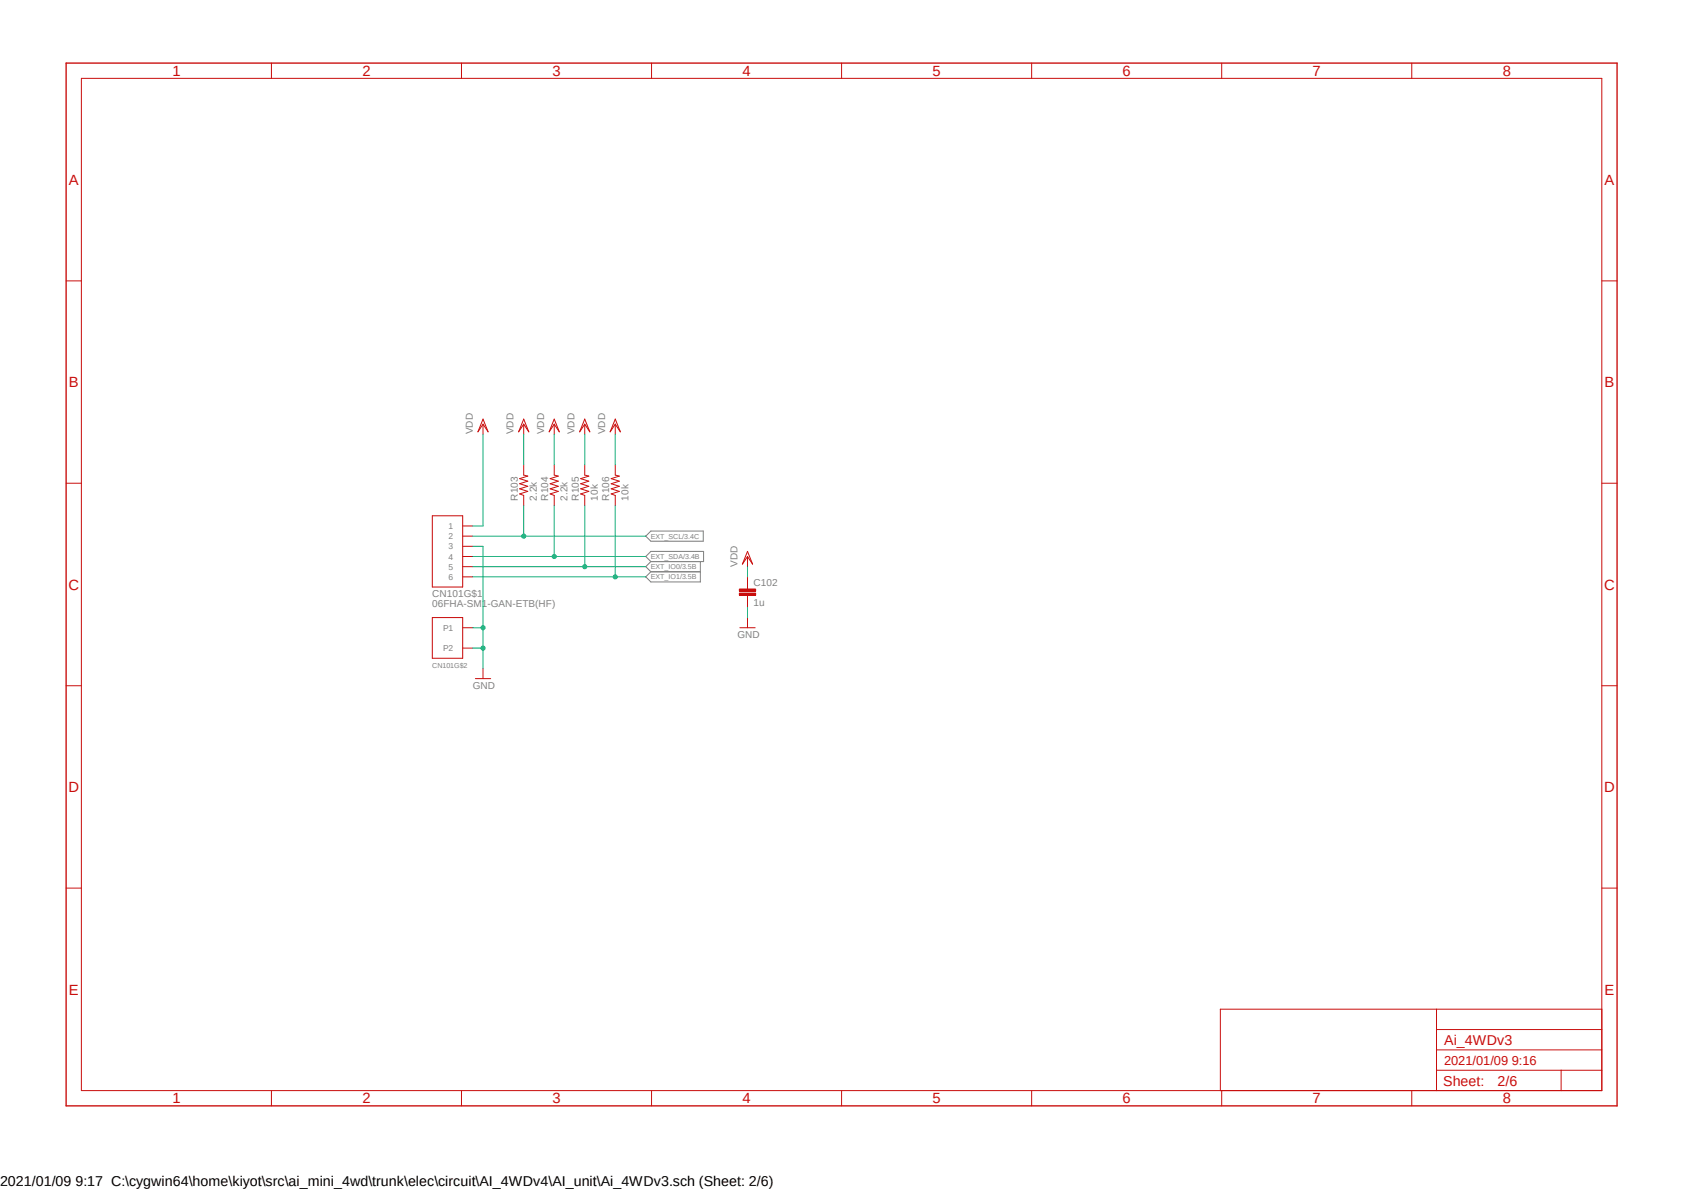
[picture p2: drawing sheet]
<svg xmlns="http://www.w3.org/2000/svg" width="420mm" height="297mm" viewBox="0 0 420 297" stroke-linecap="round" stroke-linejoin="round" font-family="sans-serif">
<path d="M16 15.4l388.2 261.2M404.2 15.4l-388.2 261.2" fill="none" stroke="#fff" stroke-width=".25"/>
<path d="M162.5 132.5h13.1v2.6h-13.1l-1.3-1.3zM162.5 137.6h13.2v2.6h-13.2l-1.3-1.3zM162.5 140.2l-1.3 1.2 1.3 1.3M162.5 142.7h12.4M174.9 140.2v5h-12.4l-1.3-1.2 1.3-1.3" fill="none" stroke="#808080" stroke-width=".25"/>
<g fill="none" stroke="#c90d0c" stroke-width=".25">
<path d="M20.3 19.6h379.7v252.6h-379.7zM67.8 15.7v3.9M115.2 15.7v3.9M162.7 15.7v3.9M210.1 15.7v3.9M257.6 15.7v3.9M305.1 15.7v3.9M352.5 15.7v3.9M16.5 70.1h3.8M400 70.1h3.8M120.6 105.9v2.5M120.6 104.6l1.3 3.2-1.3-1.9-1.3 1.9z"/>
<path d="M16.5 120.6h3.8M107.9 128.7h7.6v17.8h-7.6zM115.5 131.3h2.6M115.5 133.8h2.6M115.5 136.4h2.6M115.5 138.9h2.6M400 120.6h3.8M115.5 141.4h2.6M115.5 144h2.6M186.6 146.5v.5M186.6 148.5v.6M16.5 171.2h3.8"/>
<path d="M118.7 169.4h3.8M120.6 166.8v2.6M400 171.2h3.8M16.5 221.7h3.8M400 221.7h3.8M358.7 251.9v20.3M358.7 257h41.3M400 251.9h-95.3v20.3M67.8 272.2v3.8M115.2 272.2v3.8M162.7 272.2v3.8M210.1 272.2v3.8"/>
<path d="M257.6 272.2v3.8M305.1 272.2v3.8M352.5 272.2v3.8M358.7 267.1h41.3M358.7 262h41.3M389.8 267.1v5.1"/>
</g>
<path d="M16.5 15.7h387.3v260.3h-387.3z" fill="none" stroke="#c90d0c" stroke-width=".34"/>
<path d="M184.6 148h4.1v.5h-4.1z" fill-rule="evenodd" fill="#c90d0c"/>
<path d="M184.6 148h4.1v.5h-4.1z" fill="none" stroke="#c90d0c" stroke-width=".25"/>
<path d="M184.6 147h4.1v.5h-4.1z" fill-rule="evenodd" fill="#c90d0c"/>
<g fill="none" stroke="#c90d0c" stroke-width=".25">
<path d="M130.8 116v2.6l1 .2-2 .7 2 .6-2 .6 2 .7-2 .6 2 .6-2 .7 1 .4v2.5M130.8 105.9v2.5M130.8 104.6l1.2 3.2-1.2-1.9-1.3 1.9zM138.4 116v2.6l1 .2-2 .7 2 .6-2 .6 2 .7-2 .6 2 .6-2 .7 1 .4v2.5M138.4 105.9v2.5M138.4 104.6l1.3 3.2-1.3-1.9-1.3 1.9zM146 116v2.6l1 .2-2 .7 2 .6-2 .6 2 .7-2 .6 2 .6-2 .7 1 .4v2.5M146 105.9v2.5M146 104.6l1.3 3.2-1.3-1.9-1.3 1.9zM153.6 116v2.6l1 .2-2 .7 2 .6-2 .6 2 .7-2 .6 2 .6-2 .7 1 .4v2.5M153.6 105.9v2.5M153.6 104.6l1.3 3.2-1.3-1.9-1.2 1.9z"/>
<path d="M186.6 138.9v2.5M186.6 137.6l1.3 3.2-1.3-1.9-1.2 1.9zM107.9 154.1h7.6v10.2h-7.6zM115.5 156.7h2.6M184.6 147h4.1v.5h-4.1zM184.7 156.7h3.9M186.6 144v2.5M186.6 149.1v2.5M186.6 154.1v2.6M115.5 161.8h2.6"/>
</g>
<path d="M118.1 133.8h43.1M130.8 126.2v7.6" fill="none" stroke="#0dab76" stroke-width=".25"/>
<circle cx="130.8" cy="133.8" r=".51" fill="#0dab76"/>
<g fill="none" stroke="#0dab76" stroke-width=".25">
<path d="M118.1 138.9h43.1M138.4 126.2v12.7"/>
<circle cx="130.8" cy="133.8" r=".51"/>
</g>
<circle cx="138.4" cy="138.9" r=".51" fill="#0dab76"/>
<g fill="none" stroke="#0dab76" stroke-width=".25">
<path d="M146 126.2v15.2M118.1 141.4h43.1"/>
<circle cx="138.4" cy="138.9" r=".51"/>
</g>
<circle cx="146" cy="141.4" r=".51" fill="#0dab76"/>
<g fill="none" stroke="#0dab76" stroke-width=".25">
<path d="M153.6 126.2v17.8M118.1 144h43.1"/>
<circle cx="146" cy="141.4" r=".51"/>
</g>
<circle cx="153.6" cy="144" r=".51" fill="#0dab76"/>
<g fill="none" stroke="#0dab76" stroke-width=".25">
<path d="M118.1 136.4h2.5v30.4M118.1 156.7h2.5"/>
<circle cx="153.6" cy="144" r=".51"/>
</g>
<circle cx="120.6" cy="156.7" r=".51" fill="#0dab76"/>
<g fill="none" stroke="#0dab76" stroke-width=".25">
<path d="M118.1 161.8h2.5"/>
<circle cx="120.6" cy="156.7" r=".51"/>
</g>
<circle cx="120.6" cy="161.8" r=".51" fill="#0dab76"/>
<g fill="none" stroke="#0dab76" stroke-width=".25">
<path d="M120.6 108.4v22.9h-2.5M130.8 108.4v7.6M138.4 108.4v7.6M146 108.4v7.6M153.6 108.4v7.6M186.6 141.4v2.6M186.6 151.6v2.5"/>
<circle cx="120.6" cy="161.8" r=".51"/>
</g>
<g font-size="3.7" fill="#c90d0c">
<text x="43.1" y="19">1</text>
<text x="90.5" y="19">2</text>
<text x="137.9" y="19">3</text>
<text x="185.4" y="19">4</text>
<text x="232.8" y="19">5</text>
<text x="280.3" y="19">6</text>
<text x="327.7" y="19">7</text>
<text x="375.2" y="19">8</text>
<text x="17.2" y="46.1">A</text>
<text x="400.6" y="46.1">A</text>
<text x="17.2" y="96.6">B</text>
<text x="400.6" y="96.6">B</text>
<text x="17.1" y="147.2">C</text>
<text x="400.6" y="147.2">C</text>
<text x="17.1" y="197.7">D</text>
<text x="400.6" y="197.7">D</text>
<text x="17.2" y="248.2">E</text>
<text x="400.6" y="248.2">E</text>
<text x="43.1" y="275.4">1</text>
<text x="90.5" y="275.4">2</text>
<text x="137.9" y="275.4">3</text>
<text x="185.4" y="275.4">4</text>
<text x="232.8" y="275.4">5</text>
<text x="280.3" y="275.4">6</text>
<text x="327.7" y="275.4">7</text>
<text x="375.2" y="275.4">8</text>
</g>
<g font-size="3.6" fill="#c90d0c">
<text x="360.6" y="260.8">Ai_4WDv3</text>
<text x="360.3" y="271.1">Sheet:</text>
<text x="373.9" y="270.9">2/6</text>
</g>
<text font-size="3.6" x="0" y="296">2021/01/09 9:17 C:\cygwin64\home\kiyot\src\ai_mini_4wd\trunk\elec\circuit\AI_4WDv4\AI_unit\Ai_4WDv3.sch (Sheet: 2/6)</text>
<text font-size="3.2" fill="#c90d0c" x="360.6" y="265.8">2021/01/09 9:16</text>
<g font-size="2.5" fill="#808080">
<text x="118.1" y="108.4" transform="rotate(-90 118.1 108.4)">VDD</text>
<text x="128.2" y="108.4" transform="rotate(-90 128.2 108.4)">VDD</text>
<text x="135.8" y="108.4" transform="rotate(-90 135.8 108.4)">VDD</text>
<text x="143.5" y="108.4" transform="rotate(-90 143.5 108.4)">VDD</text>
<text x="151.1" y="108.4" transform="rotate(-90 151.1 108.4)">VDD</text>
<text x="129.3" y="124.9" transform="rotate(-90 129.3 124.9)">R103</text>
<text x="134.1" y="124.9" transform="rotate(-90 134.1 124.9)">2.2k</text>
<text x="136.9" y="124.9" transform="rotate(-90 136.9 124.9)">R104</text>
<text x="141.7" y="124.9" transform="rotate(-90 141.7 124.9)">2.2k</text>
<text x="144.5" y="124.9" transform="rotate(-90 144.5 124.9)">R105</text>
<text x="149.3" y="124.9" transform="rotate(-90 149.3 124.9)">10k</text>
<text x="152.1" y="124.9" transform="rotate(-90 152.1 124.9)">R106</text>
<text x="156.9" y="124.9" transform="rotate(-90 156.9 124.9)">10k</text>
<text x="184.1" y="141.4" transform="rotate(-90 184.1 141.4)">VDD</text>
<text x="108" y="149.1">CN101G$1</text>
<text x="188.2" y="146.1">C102</text>
<text x="108" y="151.6">06FHA-SM1-GAN-ETB(HF)</text>
<text x="188.2" y="151.2">1u</text>
<text x="184.1" y="159.2">GND</text>
<text x="118.1" y="171.9">GND</text>
</g>
<g font-size="2.1" fill="#808080">
<text x="112" y="132">1</text>
<text x="112" y="134.6">2</text>
<text x="112" y="137.1">3</text>
<text x="112" y="139.7">4</text>
<text x="112" y="142.2">5</text>
<text x="112" y="144.7">6</text>
<text x="110.6" y="157.4">P1</text>
<text x="110.6" y="162.5">P2</text>
</g>
<g font-size="1.8" fill="#808080">
<text x="162.5" y="134.5">EXT_SCL/3.4C</text>
<text x="162.5" y="139.5">EXT_SDA/3.4B</text>
<text x="162.5" y="142.1">EXT_IO0/3.5B</text>
<text x="162.5" y="144.6">EXT_IO1/3.5B</text>
<text x="108" y="166.8">CN101G$2</text>
</g>
</svg>
